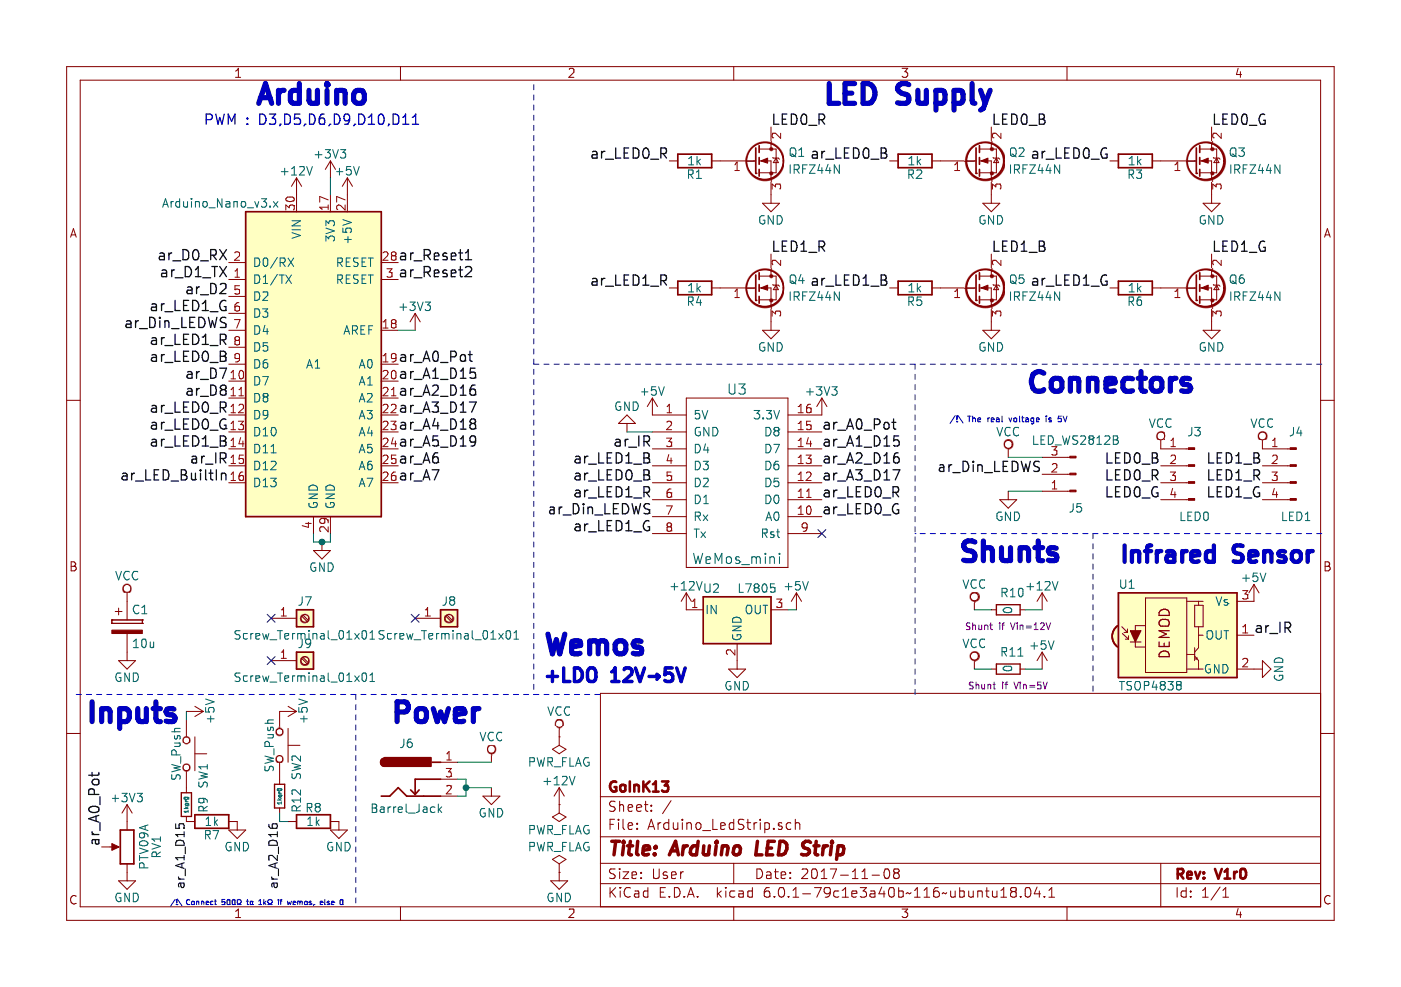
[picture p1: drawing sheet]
EESchema Schematic File Version 2
LIBS:power
LIBS:device
LIBS:switches
LIBS:relays
LIBS:modules
LIBS:motors
LIBS:transistors
LIBS:conn
LIBS:linear
LIBS:regul
LIBS:74xx
LIBS:cmos4000
LIBS:adc-dac
LIBS:memory
LIBS:xilinx
LIBS:microcontrollers
LIBS:dsp
LIBS:microchip
LIBS:analog_switches
LIBS:motorola
LIBS:texas
LIBS:intel
LIBS:audio
LIBS:interface
LIBS:digital-audio
LIBS:philips
LIBS:display
LIBS:cypress
LIBS:siliconi
LIBS:opto
LIBS:atmel
LIBS:contrib
LIBS:valves
LIBS:wemos_mini
LIBS:Arduino_LedStrip-cache
EELAYER 25 0
EELAYER END
$Descr User 8268 5827
encoding utf-8
Sheet 1 1
Title "Arduino LED Strip"
Date "2017-11-08"
Rev "V1r0"
Comp "GoInK13"
Comment1 ""
Comment2 ""
Comment3 ""
Comment4 ""
$EndDescr
$Comp
L Arduino_Nano_v3.x A1
U 1 1
P 1850 2150
F 0 "A1" H 1900 2150 50  0000 R CNN
F 1 "Arduino_Nano_v3.x" H 1650 3100 50  0000 R CNN
F 2 "Modules:Arduino_Nano" H 2000 1200 50  0001 L CNN
F 3 "" H 1850 1150 50  0001 C CNN
	1    1850 2150
	1    0    0    -1  
$EndComp
$Comp
L SW_Push SW2
U 1 1
P 1650 4400
F 0 "SW2" H 1700 4500 50  0000 L CNN
F 1 "SW_Push" H 1650 4340 50  0000 C CNN
F 2 "Buttons_Switches_ThroughHole:SW_PUSH_6mm_h13mm" H 1650 4600 50  0001 C CNN
F 3 "" H 1650 4600 50  0001 C CNN
	1    1650 4400
	0    1    1    0   
$EndComp
$Comp
L POT RV1
U 1 1
P 750 5000
F 0 "RV1" V 575 5000 50  0000 C CNN
F 1 "PTV09A" V 650 5000 50  0000 C CNN
F 2 "Potentiometers:Potentiometer_Bourns_PTV09A-1_Horizontal" H 750 5000 50  0001 C CNN
F 3 "" H 750 5000 50  0001 C CNN
	1    750  5000
	-1   0    0    1   
$EndComp
$Comp
L SW_Push SW1
U 1 1
P 1100 4450
F 0 "SW1" H 1150 4550 50  0000 L CNN
F 1 "SW_Push" H 1100 4390 50  0000 C CNN
F 2 "Buttons_Switches_ThroughHole:SW_PUSH_6mm_h13mm" H 1100 4650 50  0001 C CNN
F 3 "" H 1100 4650 50  0001 C CNN
	1    1100 4450
	0    1    1    0   
$EndComp
$Comp
L R R7
U 1 1
P 1250 4850
F 0 "R7" V 1330 4850 50  0000 C CNN
F 1 "1k" V 1250 4850 50  0000 C CNN
F 2 "Resistors_SMD:R_0603_HandSoldering" V 1180 4850 50  0001 C CNN
F 3 "" H 1250 4850 50  0001 C CNN
	1    1250 4850
	0    1    1    0   
$EndComp
$Comp
L GND #PWR01
U 1 1
P 2900 4650
F 0 "#PWR01" H 2900 4400 50  0001 C CNN
F 1 "GND" H 2900 4500 50  0000 C CNN
F 2 "" H 2900 4650 50  0001 C CNN
F 3 "" H 2900 4650 50  0001 C CNN
	1    2900 4650
	1    0    0    -1  
$EndComp
$Comp
L Barrel_Jack J6
U 1 1
P 2400 4600
F 0 "J6" H 2400 4810 50  0000 C CNN
F 1 "Barrel_Jack" H 2400 4425 50  0000 C CNN
F 2 "Connect:BARREL_JACK" H 2450 4560 50  0001 C CNN
F 3 "" H 2450 4560 50  0001 C CNN
	1    2400 4600
	1    0    0    -1  
$EndComp
$Comp
L R R8
U 1 1
P 1850 4850
F 0 "R8" V 1930 4850 50  0000 C CNN
F 1 "1k" V 1850 4850 50  0000 C CNN
F 2 "Resistors_SMD:R_0603_HandSoldering" V 1780 4850 50  0001 C CNN
F 3 "" H 1850 4850 50  0001 C CNN
	1    1850 4850
	0    -1   -1   0   
$EndComp
$Comp
L GND #PWR02
U 1 1
P 2000 4850
F 0 "#PWR02" H 2000 4600 50  0001 C CNN
F 1 "GND" H 2000 4700 50  0000 C CNN
F 2 "" H 2000 4850 50  0001 C CNN
F 3 "" H 2000 4850 50  0001 C CNN
	1    2000 4850
	1    0    0    -1  
$EndComp
$Comp
L GND #PWR03
U 1 1
P 1400 4850
F 0 "#PWR03" H 1400 4600 50  0001 C CNN
F 1 "GND" H 1400 4700 50  0000 C CNN
F 2 "" H 1400 4850 50  0001 C CNN
F 3 "" H 1400 4850 50  0001 C CNN
	1    1400 4850
	1    0    0    -1  
$EndComp
$Comp
L GND #PWR04
U 1 1
P 750 5150
F 0 "#PWR04" H 750 4900 50  0001 C CNN
F 1 "GND" H 750 5000 50  0000 C CNN
F 2 "" H 750 5150 50  0001 C CNN
F 3 "" H 750 5150 50  0001 C CNN
	1    750  5150
	1    0    0    -1  
$EndComp
Text Label 1350 2750 2    60   ~ 0
ar_IR
Text Notes 1200 750  0    60   ~ 0
PWM : D3,D5,D6,D9,D10,D11
Text Label 1350 1950 2    60   ~ 0
ar_Din_LEDWS
$Comp
L GND #PWR05
U 1 1
P 1900 3200
F 0 "#PWR05" H 1900 2950 50  0001 C CNN
F 1 "GND" H 1900 3050 50  0000 C CNN
F 2 "" H 1900 3200 50  0001 C CNN
F 3 "" H 1900 3200 50  0001 C CNN
	1    1900 3200
	1    0    0    -1  
$EndComp
Text Label 2350 2150 0    60   ~ 0
ar_A0_Pot
Text Label 2350 1550 0    60   ~ 0
ar_Reset1
Text Label 2350 1650 0    60   ~ 0
ar_Reset2
Text Label 1350 2450 2    60   ~ 0
ar_LED0_R
Text Label 1350 2150 2    60   ~ 0
ar_LED0_B
Text Label 1350 2550 2    60   ~ 0
ar_LED0_G
$Comp
L Q_NMOS_GDS Q3
U 1 1
P 7050 950
F 0 "Q3" H 7250 1000 50  0000 L CNN
F 1 "IRFZ44N" H 7250 900 50  0000 L CNN
F 2 "TO_SOT_Packages_THT:TO-220-3_Vertical" H 7250 1050 50  0001 C CNN
F 3 "" H 7050 950 50  0001 C CNN
	1    7050 950 
	1    0    0    -1  
$EndComp
$Comp
L R R3
U 1 1
P 6700 950
F 0 "R3" V 6780 950 50  0000 C CNN
F 1 "1k" V 6700 950 50  0000 C CNN
F 2 "Resistors_SMD:R_0603_HandSoldering" V 6630 950 50  0001 C CNN
F 3 "" H 6700 950 50  0001 C CNN
	1    6700 950 
	0    1    1    0   
$EndComp
$Comp
L GND #PWR06
U 1 1
P 7150 1150
F 0 "#PWR06" H 7150 900 50  0001 C CNN
F 1 "GND" H 7150 1000 50  0000 C CNN
F 2 "" H 7150 1150 50  0001 C CNN
F 3 "" H 7150 1150 50  0001 C CNN
	1    7150 1150
	1    0    0    -1  
$EndComp
Text Label 7150 750  0    60   ~ 0
LED0_G
Text Label 1350 2850 2    60   ~ 0
ar_LED_BuiltIn
Text Label 6550 950  2    60   ~ 0
ar_LED0_G
$Comp
L Q_NMOS_GDS Q2
U 1 1
P 5750 950
F 0 "Q2" H 5950 1000 50  0000 L CNN
F 1 "IRFZ44N" H 5950 900 50  0000 L CNN
F 2 "TO_SOT_Packages_THT:TO-220-3_Vertical" H 5950 1050 50  0001 C CNN
F 3 "" H 5750 950 50  0001 C CNN
	1    5750 950 
	1    0    0    -1  
$EndComp
$Comp
L R R2
U 1 1
P 5400 950
F 0 "R2" V 5480 950 50  0000 C CNN
F 1 "1k" V 5400 950 50  0000 C CNN
F 2 "Resistors_SMD:R_0603_HandSoldering" V 5330 950 50  0001 C CNN
F 3 "" H 5400 950 50  0001 C CNN
	1    5400 950 
	0    1    1    0   
$EndComp
$Comp
L GND #PWR07
U 1 1
P 5850 1150
F 0 "#PWR07" H 5850 900 50  0001 C CNN
F 1 "GND" H 5850 1000 50  0000 C CNN
F 2 "" H 5850 1150 50  0001 C CNN
F 3 "" H 5850 1150 50  0001 C CNN
	1    5850 1150
	1    0    0    -1  
$EndComp
Text Label 5850 750  0    60   ~ 0
LED0_B
Text Label 5250 950  2    60   ~ 0
ar_LED0_B
$Comp
L Q_NMOS_GDS Q1
U 1 1
P 4450 950
F 0 "Q1" H 4650 1000 50  0000 L CNN
F 1 "IRFZ44N" H 4650 900 50  0000 L CNN
F 2 "TO_SOT_Packages_THT:TO-220-3_Vertical" H 4650 1050 50  0001 C CNN
F 3 "" H 4450 950 50  0001 C CNN
	1    4450 950 
	1    0    0    -1  
$EndComp
$Comp
L R R1
U 1 1
P 4100 950
F 0 "R1" V 4180 950 50  0000 C CNN
F 1 "1k" V 4100 950 50  0000 C CNN
F 2 "Resistors_SMD:R_0603_HandSoldering" V 4030 950 50  0001 C CNN
F 3 "" H 4100 950 50  0001 C CNN
	1    4100 950 
	0    1    1    0   
$EndComp
$Comp
L GND #PWR08
U 1 1
P 4550 1150
F 0 "#PWR08" H 4550 900 50  0001 C CNN
F 1 "GND" H 4550 1000 50  0000 C CNN
F 2 "" H 4550 1150 50  0001 C CNN
F 3 "" H 4550 1150 50  0001 C CNN
	1    4550 1150
	1    0    0    -1  
$EndComp
Text Label 4550 750  0    60   ~ 0
LED0_R
Text Label 3950 950  2    60   ~ 0
ar_LED0_R
Text Label 1350 2050 2    60   ~ 0
ar_LED1_R
Text Label 1350 2650 2    60   ~ 0
ar_LED1_B
Text Label 1350 1850 2    60   ~ 0
ar_LED1_G
Text Label 1350 2250 2    60   ~ 0
ar_D7
Text Label 1350 2350 2    60   ~ 0
ar_D8
Text Label 1350 1750 2    60   ~ 0
ar_D2
Text Label 1350 1650 2    60   ~ 0
ar_D1_TX
Text Label 1350 1550 2    60   ~ 0
ar_D0_RX
Text Label 2350 2250 0    60   ~ 0
ar_A1_D15
Text Label 2350 2350 0    60   ~ 0
ar_A2_D16
Text Label 2350 2450 0    60   ~ 0
ar_A3_D17
Text Label 2350 2550 0    60   ~ 0
ar_A4_D18
Text Label 2350 2650 0    60   ~ 0
ar_A5_D19
Text Label 2350 2750 0    60   ~ 0
ar_A6
Text Label 2350 2850 0    60   ~ 0
ar_A7
$Comp
L Q_NMOS_GDS Q6
U 1 1
P 7050 1700
F 0 "Q6" H 7250 1750 50  0000 L CNN
F 1 "IRFZ44N" H 7250 1650 50  0000 L CNN
F 2 "TO_SOT_Packages_THT:TO-220-3_Vertical" H 7250 1800 50  0001 C CNN
F 3 "" H 7050 1700 50  0001 C CNN
	1    7050 1700
	1    0    0    -1  
$EndComp
$Comp
L R R6
U 1 1
P 6700 1700
F 0 "R6" V 6780 1700 50  0000 C CNN
F 1 "1k" V 6700 1700 50  0000 C CNN
F 2 "Resistors_SMD:R_0603_HandSoldering" V 6630 1700 50  0001 C CNN
F 3 "" H 6700 1700 50  0001 C CNN
	1    6700 1700
	0    1    1    0   
$EndComp
$Comp
L GND #PWR09
U 1 1
P 7150 1900
F 0 "#PWR09" H 7150 1650 50  0001 C CNN
F 1 "GND" H 7150 1750 50  0000 C CNN
F 2 "" H 7150 1900 50  0001 C CNN
F 3 "" H 7150 1900 50  0001 C CNN
	1    7150 1900
	1    0    0    -1  
$EndComp
Text Label 7150 1500 0    60   ~ 0
LED1_G
Text Label 6550 1700 2    60   ~ 0
ar_LED1_G
$Comp
L Q_NMOS_GDS Q5
U 1 1
P 5750 1700
F 0 "Q5" H 5950 1750 50  0000 L CNN
F 1 "IRFZ44N" H 5950 1650 50  0000 L CNN
F 2 "TO_SOT_Packages_THT:TO-220-3_Vertical" H 5950 1800 50  0001 C CNN
F 3 "" H 5750 1700 50  0001 C CNN
	1    5750 1700
	1    0    0    -1  
$EndComp
$Comp
L R R5
U 1 1
P 5400 1700
F 0 "R5" V 5480 1700 50  0000 C CNN
F 1 "1k" V 5400 1700 50  0000 C CNN
F 2 "Resistors_SMD:R_0603_HandSoldering" V 5330 1700 50  0001 C CNN
F 3 "" H 5400 1700 50  0001 C CNN
	1    5400 1700
	0    1    1    0   
$EndComp
$Comp
L GND #PWR010
U 1 1
P 5850 1900
F 0 "#PWR010" H 5850 1650 50  0001 C CNN
F 1 "GND" H 5850 1750 50  0000 C CNN
F 2 "" H 5850 1900 50  0001 C CNN
F 3 "" H 5850 1900 50  0001 C CNN
	1    5850 1900
	1    0    0    -1  
$EndComp
Text Label 5850 1500 0    60   ~ 0
LED1_B
Text Label 5250 1700 2    60   ~ 0
ar_LED1_B
$Comp
L Q_NMOS_GDS Q4
U 1 1
P 4450 1700
F 0 "Q4" H 4650 1750 50  0000 L CNN
F 1 "IRFZ44N" H 4650 1650 50  0000 L CNN
F 2 "TO_SOT_Packages_THT:TO-220-3_Vertical" H 4650 1800 50  0001 C CNN
F 3 "" H 4450 1700 50  0001 C CNN
	1    4450 1700
	1    0    0    -1  
$EndComp
$Comp
L R R4
U 1 1
P 4100 1700
F 0 "R4" V 4180 1700 50  0000 C CNN
F 1 "1k" V 4100 1700 50  0000 C CNN
F 2 "Resistors_SMD:R_0603_HandSoldering" V 4030 1700 50  0001 C CNN
F 3 "" H 4100 1700 50  0001 C CNN
	1    4100 1700
	0    1    1    0   
$EndComp
$Comp
L GND #PWR011
U 1 1
P 4550 1900
F 0 "#PWR011" H 4550 1650 50  0001 C CNN
F 1 "GND" H 4550 1750 50  0000 C CNN
F 2 "" H 4550 1900 50  0001 C CNN
F 3 "" H 4550 1900 50  0001 C CNN
	1    4550 1900
	1    0    0    -1  
$EndComp
Text Label 4550 1500 0    60   ~ 0
LED1_R
Text Label 3950 1700 2    60   ~ 0
ar_LED1_R
$Comp
L TSOP45xx U1
U 1 1
P 7000 3750
F 0 "U1" H 6600 4050 50  0000 L CNN
F 1 "TSOP4838" H 6600 3450 50  0000 L CNN
F 2 "Opto-Devices:IRReceiver_Vishay_MOLD-3pin" H 6950 3375 50  0001 C CNN
F 3 "" H 7650 4050 50  0001 C CNN
	1    7000 3750
	1    0    0    -1  
$EndComp
$Comp
L +5V #PWR012
U 1 1
P 2050 1150
F 0 "#PWR012" H 2050 1000 50  0001 C CNN
F 1 "+5V" H 2050 1290 50  0000 C CNN
F 2 "" H 2050 1150 50  0001 C CNN
F 3 "" H 2050 1150 50  0001 C CNN
	1    2050 1150
	1    0    0    -1  
$EndComp
$Comp
L +5V #PWR013
U 1 1
P 7400 3550
F 0 "#PWR013" H 7400 3400 50  0001 C CNN
F 1 "+5V" H 7400 3690 50  0000 C CNN
F 2 "" H 7400 3550 50  0001 C CNN
F 3 "" H 7400 3550 50  0001 C CNN
	1    7400 3550
	1    0    0    -1  
$EndComp
$Comp
L GND #PWR014
U 1 1
P 7400 3950
F 0 "#PWR014" H 7400 3700 50  0001 C CNN
F 1 "GND" H 7400 3800 50  0000 C CNN
F 2 "" H 7400 3950 50  0001 C CNN
F 3 "" H 7400 3950 50  0001 C CNN
	1    7400 3950
	0    -1   -1   0   
$EndComp
Text Label 7400 3750 0    60   ~ 0
ar_IR
$Comp
L Conn_01x04_Male J3
U 1 1
P 7050 2750
F 0 "J3" H 7050 2950 50  0000 C CNN
F 1 "LED0" H 7050 2450 50  0000 C CNN
F 2 "Pin_Headers:Pin_Header_Angled_1x04_Pitch2.54mm" H 7050 2750 50  0001 C CNN
F 3 "" H 7050 2750 50  0001 C CNN
	1    7050 2750
	-1   0    0    -1  
$EndComp
Text Label 6850 2850 2    60   ~ 0
LED0_R
Text Label 6850 2750 2    60   ~ 0
LED0_B
Text Label 6850 2950 2    60   ~ 0
LED0_G
$Comp
L Conn_01x04_Male J4
U 1 1
P 7650 2750
F 0 "J4" H 7650 2950 50  0000 C CNN
F 1 "LED1" H 7650 2450 50  0000 C CNN
F 2 "Pin_Headers:Pin_Header_Angled_1x04_Pitch2.54mm" H 7650 2750 50  0001 C CNN
F 3 "" H 7650 2750 50  0001 C CNN
	1    7650 2750
	-1   0    0    -1  
$EndComp
Text Label 7450 2850 2    60   ~ 0
LED1_R
Text Label 7450 2750 2    60   ~ 0
LED1_B
Text Label 7450 2950 2    60   ~ 0
LED1_G
Text Label 3850 2650 2    60   ~ 0
ar_IR
Text Label 3850 3050 2    60   ~ 0
ar_Din_LEDWS
Text Label 4850 2950 0    60   ~ 0
ar_LED0_R
Text Label 3850 2850 2    60   ~ 0
ar_LED0_B
Text Label 4850 3050 0    60   ~ 0
ar_LED0_G
Text Label 3850 2950 2    60   ~ 0
ar_LED1_R
Text Label 3850 2750 2    60   ~ 0
ar_LED1_B
Text Label 3850 3150 2    60   ~ 0
ar_LED1_G
$Comp
L GND #PWR015
U 1 1
P 3700 2550
F 0 "#PWR015" H 3700 2300 50  0001 C CNN
F 1 "GND" H 3700 2400 50  0000 C CNN
F 2 "" H 3700 2550 50  0001 C CNN
F 3 "" H 3700 2550 50  0001 C CNN
	1    3700 2550
	-1   0    0    1   
$EndComp
Text Label 4850 2550 0    60   ~ 0
ar_A0_Pot
Text Label 4850 2650 0    60   ~ 0
ar_A1_D15
Text Label 4850 2750 0    60   ~ 0
ar_A2_D16
Text Label 600  5000 1    60   ~ 0
ar_A0_Pot
Text Label 1650 4850 3    51   ~ 0
ar_A2_D16
$Comp
L Conn_01x03_Male J5
U 1 1
P 6350 2800
F 0 "J5" H 6350 3000 50  0000 C CNN
F 1 "LED_WS2812B" H 6350 2600 50  0000 C CNN
F 2 "Pin_Headers:Pin_Header_Angled_1x03_Pitch2.54mm" H 6350 2800 50  0001 C CNN
F 3 "" H 6350 2800 50  0001 C CNN
	1    6350 2800
	-1   0    0    1   
$EndComp
Text Label 6150 2800 2    60   ~ 0
ar_Din_LEDWS
$Comp
L GND #PWR016
U 1 1
P 5950 2900
F 0 "#PWR016" H 5950 2650 50  0001 C CNN
F 1 "GND" H 5950 2750 50  0000 C CNN
F 2 "" H 5950 2900 50  0001 C CNN
F 3 "" H 5950 2900 50  0001 C CNN
	1    5950 2900
	1    0    0    -1  
$EndComp
Text Notes 2300 4300 0    118  ~ 24
Power
Text Notes 500  4300 0    118  ~ 24
Inputs
Text Notes 1500 650  0    118  ~ 24
Arduino
Text Notes 4850 650  0    118  ~ 24
LED Supply
Wire Notes Line
	3150 2150 7800 2150
Wire Notes Line
	3150 500  3150 4100
Wire Notes Line
	2100 4100 2100 5350
Wire Notes Line
	450  4100 3550 4100
Wire Wire Line
	2700 4500 2900 4500
Wire Wire Line
	6150 2900 5950 2900
Wire Wire Line
	6150 2700 5950 2700
Wire Wire Line
	1650 4850 1650 4800
Wire Wire Line
	1700 4850 1650 4850
Wire Wire Line
	3700 2550 3850 2550
Connection ~ 1900 3200
Wire Wire Line
	1950 3200 1950 3150
Wire Wire Line
	1850 3200 1950 3200
Wire Wire Line
	1850 3150 1850 3200
Connection ~ 2750 4650
Wire Wire Line
	2750 4700 2700 4700
Wire Wire Line
	2750 4600 2700 4600
Wire Wire Line
	2750 4600 2750 4700
Wire Wire Line
	2900 4650 2750 4650
Text Notes 6050 2350 0    118  ~ 24
Connectors
Text Notes 6600 3350 0    98   ~ 20
Infrared Sensor
$Comp
L CP C1
U 1 1
P 750 3700
F 0 "C1" H 775 3800 50  0000 L CNN
F 1 "10u" H 775 3600 50  0000 L CNN
F 2 "Capacitors_ThroughHole:CP_Radial_D8.0mm_P3.50mm" H 788 3550 50  0001 C CNN
F 3 "" H 750 3700 50  0001 C CNN
	1    750  3700
	1    0    0    -1  
$EndComp
$Comp
L GND #PWR017
U 1 1
P 750 3850
F 0 "#PWR017" H 750 3600 50  0001 C CNN
F 1 "GND" H 750 3700 50  0000 C CNN
F 2 "" H 750 3850 50  0001 C CNN
F 3 "" H 750 3850 50  0001 C CNN
	1    750  3850
	1    0    0    -1  
$EndComp
$Comp
L PWR_FLAG #FLG018
U 1 1
P 3300 5150
F 0 "#FLG018" H 3300 5225 50  0001 C CNN
F 1 "PWR_FLAG" H 3300 5300 50  0000 C CNN
F 2 "" H 3300 5150 50  0001 C CNN
F 3 "" H 3300 5150 50  0001 C CNN
	1    3300 5150
	1    0    0    -1  
$EndComp
$Comp
L GND #PWR019
U 1 1
P 3300 5150
F 0 "#PWR019" H 3300 4900 50  0001 C CNN
F 1 "GND" H 3300 5000 50  0000 C CNN
F 2 "" H 3300 5150 50  0001 C CNN
F 3 "" H 3300 5150 50  0001 C CNN
	1    3300 5150
	1    0    0    -1  
$EndComp
$Comp
L +12V #PWR020
U 1 1
P 3300 4750
F 0 "#PWR020" H 3300 4600 50  0001 C CNN
F 1 "+12V" H 3300 4890 50  0000 C CNN
F 2 "" H 3300 4750 50  0001 C CNN
F 3 "" H 3300 4750 50  0001 C CNN
	1    3300 4750
	1    0    0    -1  
$EndComp
$Comp
L PWR_FLAG #FLG021
U 1 1
P 3300 4750
F 0 "#FLG021" H 3300 4825 50  0001 C CNN
F 1 "PWR_FLAG" H 3300 4900 50  0000 C CNN
F 2 "" H 3300 4750 50  0001 C CNN
F 3 "" H 3300 4750 50  0001 C CNN
	1    3300 4750
	-1   0    0    1   
$EndComp
$Comp
L Screw_Terminal_01x01 J9
U 1 1
P 1800 3900
F 0 "J9" H 1800 4000 50  0000 C CNN
F 1 "Screw_Terminal_01x01" H 1800 3800 50  0000 C CNN
F 2 "Mounting_Holes:MountingHole_3.2mm_M3" H 1800 3900 50  0001 C CNN
F 3 "" H 1800 3900 50  0001 C CNN
	1    1800 3900
	1    0    0    -1  
$EndComp
$Comp
L Screw_Terminal_01x01 J7
U 1 1
P 1800 3650
F 0 "J7" H 1800 3750 50  0000 C CNN
F 1 "Screw_Terminal_01x01" H 1800 3550 50  0000 C CNN
F 2 "Mounting_Holes:MountingHole_3.2mm_M3" H 1800 3650 50  0001 C CNN
F 3 "" H 1800 3650 50  0001 C CNN
	1    1800 3650
	1    0    0    -1  
$EndComp
$Comp
L Screw_Terminal_01x01 J8
U 1 1
P 2650 3650
F 0 "J8" H 2650 3750 50  0000 C CNN
F 1 "Screw_Terminal_01x01" H 2650 3550 50  0000 C CNN
F 2 "Mounting_Holes:MountingHole_3.2mm_M3" H 2650 3650 50  0001 C CNN
F 3 "" H 2650 3650 50  0001 C CNN
	1    2650 3650
	1    0    0    -1  
$EndComp
NoConn ~ 1600 3650
NoConn ~ 2450 3650
NoConn ~ 1600 3900
$Comp
L R_Small R10
U 1 1
P 5950 3600
F 0 "R10" V 5850 3550 50  0000 L CNN
F 1 "0" H 5926 3600 50  0000 L CNN
F 2 "Battery_pads:R_Shunt" H 5950 3600 50  0001 C CNN
F 3 "" H 5950 3600 50  0001 C CNN
F 4 "Shunt if Vin=12V" V 6050 3600 39  0000 C CNN "Info"
	1    5950 3600
	0    1    1    0   
$EndComp
$Comp
L R_Small R11
U 1 1
P 5950 3950
F 0 "R11" V 6050 3850 50  0000 L CNN
F 1 "0" H 5926 3950 50  0000 L CNN
F 2 "Battery_pads:R_Shunt" H 5950 3950 50  0001 C CNN
F 3 "" H 5950 3950 50  0001 C CNN
F 4 "Shunt if Vin=5V" V 5850 3950 39  0000 C CNN "Info"
	1    5950 3950
	0    -1   -1   0   
$EndComp
$Comp
L +5V #PWR022
U 1 1
P 6150 3950
F 0 "#PWR022" H 6150 3800 50  0001 C CNN
F 1 "+5V" H 6150 4090 50  0000 C CNN
F 2 "" H 6150 3950 50  0001 C CNN
F 3 "" H 6150 3950 50  0001 C CNN
	1    6150 3950
	1    0    0    -1  
$EndComp
Text Notes 5600 2500 0    35   ~ 0
/!\ The real voltage is 5V
$Comp
L WeMos_mini U3
U 1 1
P 4350 2800
F 0 "U3" H 4350 3300 60  0000 C CNN
F 1 "WeMos_mini" H 4350 2300 60  0000 C CNN
F 2 "GoInK13:D1_mini_board" H 4900 2100 60  0001 C CNN
F 3 "" H 4900 2100 60  0000 C CNN
	1    4350 2800
	1    0    0    -1  
$EndComp
$Comp
L +5V #PWR023
U 1 1
P 3850 2450
F 0 "#PWR023" H 3850 2300 50  0001 C CNN
F 1 "+5V" H 3850 2590 50  0000 C CNN
F 2 "" H 3850 2450 50  0001 C CNN
F 3 "" H 3850 2450 50  0001 C CNN
	1    3850 2450
	1    0    0    -1  
$EndComp
$Comp
L L7805 U2
U 1 1
P 4350 3600
F 0 "U2" H 4200 3725 50  0000 C CNN
F 1 "L7805" H 4350 3725 50  0000 L CNN
F 2 "TO_SOT_Packages_THT:TO-220-3_Vertical" H 4375 3450 50  0001 L CIN
F 3 "" H 4350 3550 50  0001 C CNN
	1    4350 3600
	1    0    0    -1  
$EndComp
Wire Wire Line
	4050 3600 4050 3600
$Comp
L GND #PWR024
U 1 1
P 4350 3900
F 0 "#PWR024" H 4350 3650 50  0001 C CNN
F 1 "GND" H 4350 3750 50  0000 C CNN
F 2 "" H 4350 3900 50  0001 C CNN
F 3 "" H 4350 3900 50  0001 C CNN
	1    4350 3900
	1    0    0    -1  
$EndComp
$Comp
L +5V #PWR025
U 1 1
P 4700 3600
F 0 "#PWR025" H 4700 3450 50  0001 C CNN
F 1 "+5V" H 4700 3740 50  0000 C CNN
F 2 "" H 4700 3600 50  0001 C CNN
F 3 "" H 4700 3600 50  0001 C CNN
	1    4700 3600
	1    0    0    -1  
$EndComp
Wire Wire Line
	4700 3600 4650 3600
NoConn ~ 4850 3150
Text Label 4850 2850 0    60   ~ 0
ar_A3_D17
$Comp
L VCC #PWR026
U 1 1
P 2900 4500
F 0 "#PWR026" H 2900 4350 50  0001 C CNN
F 1 "VCC" H 2900 4650 50  0000 C CNN
F 2 "" H 2900 4500 50  0001 C CNN
F 3 "" H 2900 4500 50  0001 C CNN
	1    2900 4500
	1    0    0    -1  
$EndComp
$Comp
L VCC #PWR027
U 1 1
P 5750 3950
F 0 "#PWR027" H 5750 3800 50  0001 C CNN
F 1 "VCC" H 5750 4100 50  0000 C CNN
F 2 "" H 5750 3950 50  0001 C CNN
F 3 "" H 5750 3950 50  0001 C CNN
	1    5750 3950
	1    0    0    -1  
$EndComp
$Comp
L VCC #PWR028
U 1 1
P 3300 4350
F 0 "#PWR028" H 3300 4200 50  0001 C CNN
F 1 "VCC" H 3300 4500 50  0000 C CNN
F 2 "" H 3300 4350 50  0001 C CNN
F 3 "" H 3300 4350 50  0001 C CNN
	1    3300 4350
	1    0    0    -1  
$EndComp
$Comp
L PWR_FLAG #FLG029
U 1 1
P 3300 4350
F 0 "#FLG029" H 3300 4425 50  0001 C CNN
F 1 "PWR_FLAG" H 3300 4500 50  0000 C CNN
F 2 "" H 3300 4350 50  0001 C CNN
F 3 "" H 3300 4350 50  0001 C CNN
	1    3300 4350
	-1   0    0    1   
$EndComp
$Comp
L VCC #PWR030
U 1 1
P 5750 3600
F 0 "#PWR030" H 5750 3450 50  0001 C CNN
F 1 "VCC" H 5750 3750 50  0000 C CNN
F 2 "" H 5750 3600 50  0001 C CNN
F 3 "" H 5750 3600 50  0001 C CNN
	1    5750 3600
	1    0    0    -1  
$EndComp
$Comp
L VCC #PWR031
U 1 1
P 7450 2650
F 0 "#PWR031" H 7450 2500 50  0001 C CNN
F 1 "VCC" H 7450 2800 50  0000 C CNN
F 2 "" H 7450 2650 50  0001 C CNN
F 3 "" H 7450 2650 50  0001 C CNN
	1    7450 2650
	1    0    0    -1  
$EndComp
$Comp
L VCC #PWR032
U 1 1
P 6850 2650
F 0 "#PWR032" H 6850 2500 50  0001 C CNN
F 1 "VCC" H 6850 2800 50  0000 C CNN
F 2 "" H 6850 2650 50  0001 C CNN
F 3 "" H 6850 2650 50  0001 C CNN
	1    6850 2650
	1    0    0    -1  
$EndComp
$Comp
L VCC #PWR033
U 1 1
P 5950 2700
F 0 "#PWR033" H 5950 2550 50  0001 C CNN
F 1 "VCC" H 5950 2850 50  0000 C CNN
F 2 "" H 5950 2700 50  0001 C CNN
F 3 "" H 5950 2700 50  0001 C CNN
	1    5950 2700
	1    0    0    -1  
$EndComp
$Comp
L +12V #PWR034
U 1 1
P 4050 3600
F 0 "#PWR034" H 4050 3450 50  0001 C CNN
F 1 "+12V" H 4050 3740 50  0000 C CNN
F 2 "" H 4050 3600 50  0001 C CNN
F 3 "" H 4050 3600 50  0001 C CNN
	1    4050 3600
	1    0    0    -1  
$EndComp
$Comp
L +12V #PWR035
U 1 1
P 1750 1150
F 0 "#PWR035" H 1750 1000 50  0001 C CNN
F 1 "+12V" H 1750 1290 50  0000 C CNN
F 2 "" H 1750 1150 50  0001 C CNN
F 3 "" H 1750 1150 50  0001 C CNN
	1    1750 1150
	1    0    0    -1  
$EndComp
$Comp
L VCC #PWR036
U 1 1
P 750 3550
F 0 "#PWR036" H 750 3400 50  0001 C CNN
F 1 "VCC" H 750 3700 50  0000 C CNN
F 2 "" H 750 3550 50  0001 C CNN
F 3 "" H 750 3550 50  0001 C CNN
	1    750  3550
	1    0    0    -1  
$EndComp
Wire Notes Line
	5400 2150 5400 4100
Wire Notes Line
	7800 3150 5400 3150
Text Notes 3200 3900 0    118  ~ 24
Wemos
Text Notes 3200 4050 0    79   ~ 16
+LDO 12V→5V
$Comp
L +12V #PWR037
U 1 1
P 6150 3600
F 0 "#PWR037" H 6150 3450 50  0001 C CNN
F 1 "+12V" H 6150 3740 50  0000 C CNN
F 2 "" H 6150 3600 50  0001 C CNN
F 3 "" H 6150 3600 50  0001 C CNN
	1    6150 3600
	1    0    0    -1  
$EndComp
Wire Wire Line
	5750 3600 5850 3600
Wire Wire Line
	6050 3600 6150 3600
Wire Wire Line
	6150 3950 6050 3950
Wire Wire Line
	5850 3950 5750 3950
Wire Notes Line
	6450 3150 6450 4100
Text Notes 5650 3350 0    118  ~ 24
Shunts
$Comp
L +3V3 #PWR038
U 1 1
P 1950 1050
F 0 "#PWR038" H 1950 900 50  0001 C CNN
F 1 "+3V3" H 1950 1190 50  0000 C CNN
F 2 "" H 1950 1050 50  0001 C CNN
F 3 "" H 1950 1050 50  0001 C CNN
	1    1950 1050
	1    0    0    -1  
$EndComp
Wire Wire Line
	1950 1050 1950 1150
$Comp
L +3V3 #PWR039
U 1 1
P 4850 2450
F 0 "#PWR039" H 4850 2300 50  0001 C CNN
F 1 "+3V3" H 4850 2590 50  0000 C CNN
F 2 "" H 4850 2450 50  0001 C CNN
F 3 "" H 4850 2450 50  0001 C CNN
	1    4850 2450
	1    0    0    -1  
$EndComp
$Comp
L +5V #PWR040
U 1 1
P 1650 4200
F 0 "#PWR040" H 1650 4050 50  0001 C CNN
F 1 "+5V" H 1650 4340 50  0000 C CNN
F 2 "" H 1650 4200 50  0001 C CNN
F 3 "" H 1650 4200 50  0001 C CNN
	1    1650 4200
	0    1    1    0   
$EndComp
$Comp
L +5V #PWR041
U 1 1
P 1100 4200
F 0 "#PWR041" H 1100 4050 50  0001 C CNN
F 1 "+5V" H 1100 4340 50  0000 C CNN
F 2 "" H 1100 4200 50  0001 C CNN
F 3 "" H 1100 4200 50  0001 C CNN
	1    1100 4200
	0    1    1    0   
$EndComp
$Comp
L +3V3 #PWR042
U 1 1
P 2450 1950
F 0 "#PWR042" H 2450 1800 50  0001 C CNN
F 1 "+3V3" H 2450 2090 50  0000 C CNN
F 2 "" H 2450 1950 50  0001 C CNN
F 3 "" H 2450 1950 50  0001 C CNN
	1    2450 1950
	1    0    0    -1  
$EndComp
Wire Wire Line
	2450 1950 2350 1950
Text Notes 1000 5350 0    31   ~ 0
/!\ Connect 500Ω to 1kΩ if wemos, else 0
$Comp
L R_Small R9
U 1 1
P 1100 4750
F 0 "R9" V 1000 4700 50  0000 L CNN
F 1 "1kor0" V 1100 4700 24  0000 L CNN
F 2 "Resistors_SMD:R_0603_HandSoldering" H 1100 4750 50  0001 C CNN
F 3 "" H 1100 4750 50  0001 C CNN
	1    1100 4750
	-1   0    0    1   
$EndComp
$Comp
L R_Small R12
U 1 1
P 1650 4700
F 0 "R12" V 1550 4650 50  0000 L CNN
F 1 "1kor0" V 1650 4650 24  0000 L CNN
F 2 "Resistors_SMD:R_0603_HandSoldering" H 1650 4700 50  0001 C CNN
F 3 "" H 1650 4700 50  0001 C CNN
	1    1650 4700
	-1   0    0    1   
$EndComp
Text Label 1100 4850 3    51   ~ 0
ar_A1_D15
Wire Wire Line
	1100 4200 1100 4250
$Comp
L +3V3 #PWR043
U 1 1
P 750 4850
F 0 "#PWR043" H 750 4700 50  0001 C CNN
F 1 "+3V3" H 750 4990 50  0000 C CNN
F 2 "" H 750 4850 50  0001 C CNN
F 3 "" H 750 4850 50  0001 C CNN
	1    750  4850
	1    0    0    -1  
$EndComp
$EndSCHEMATC
